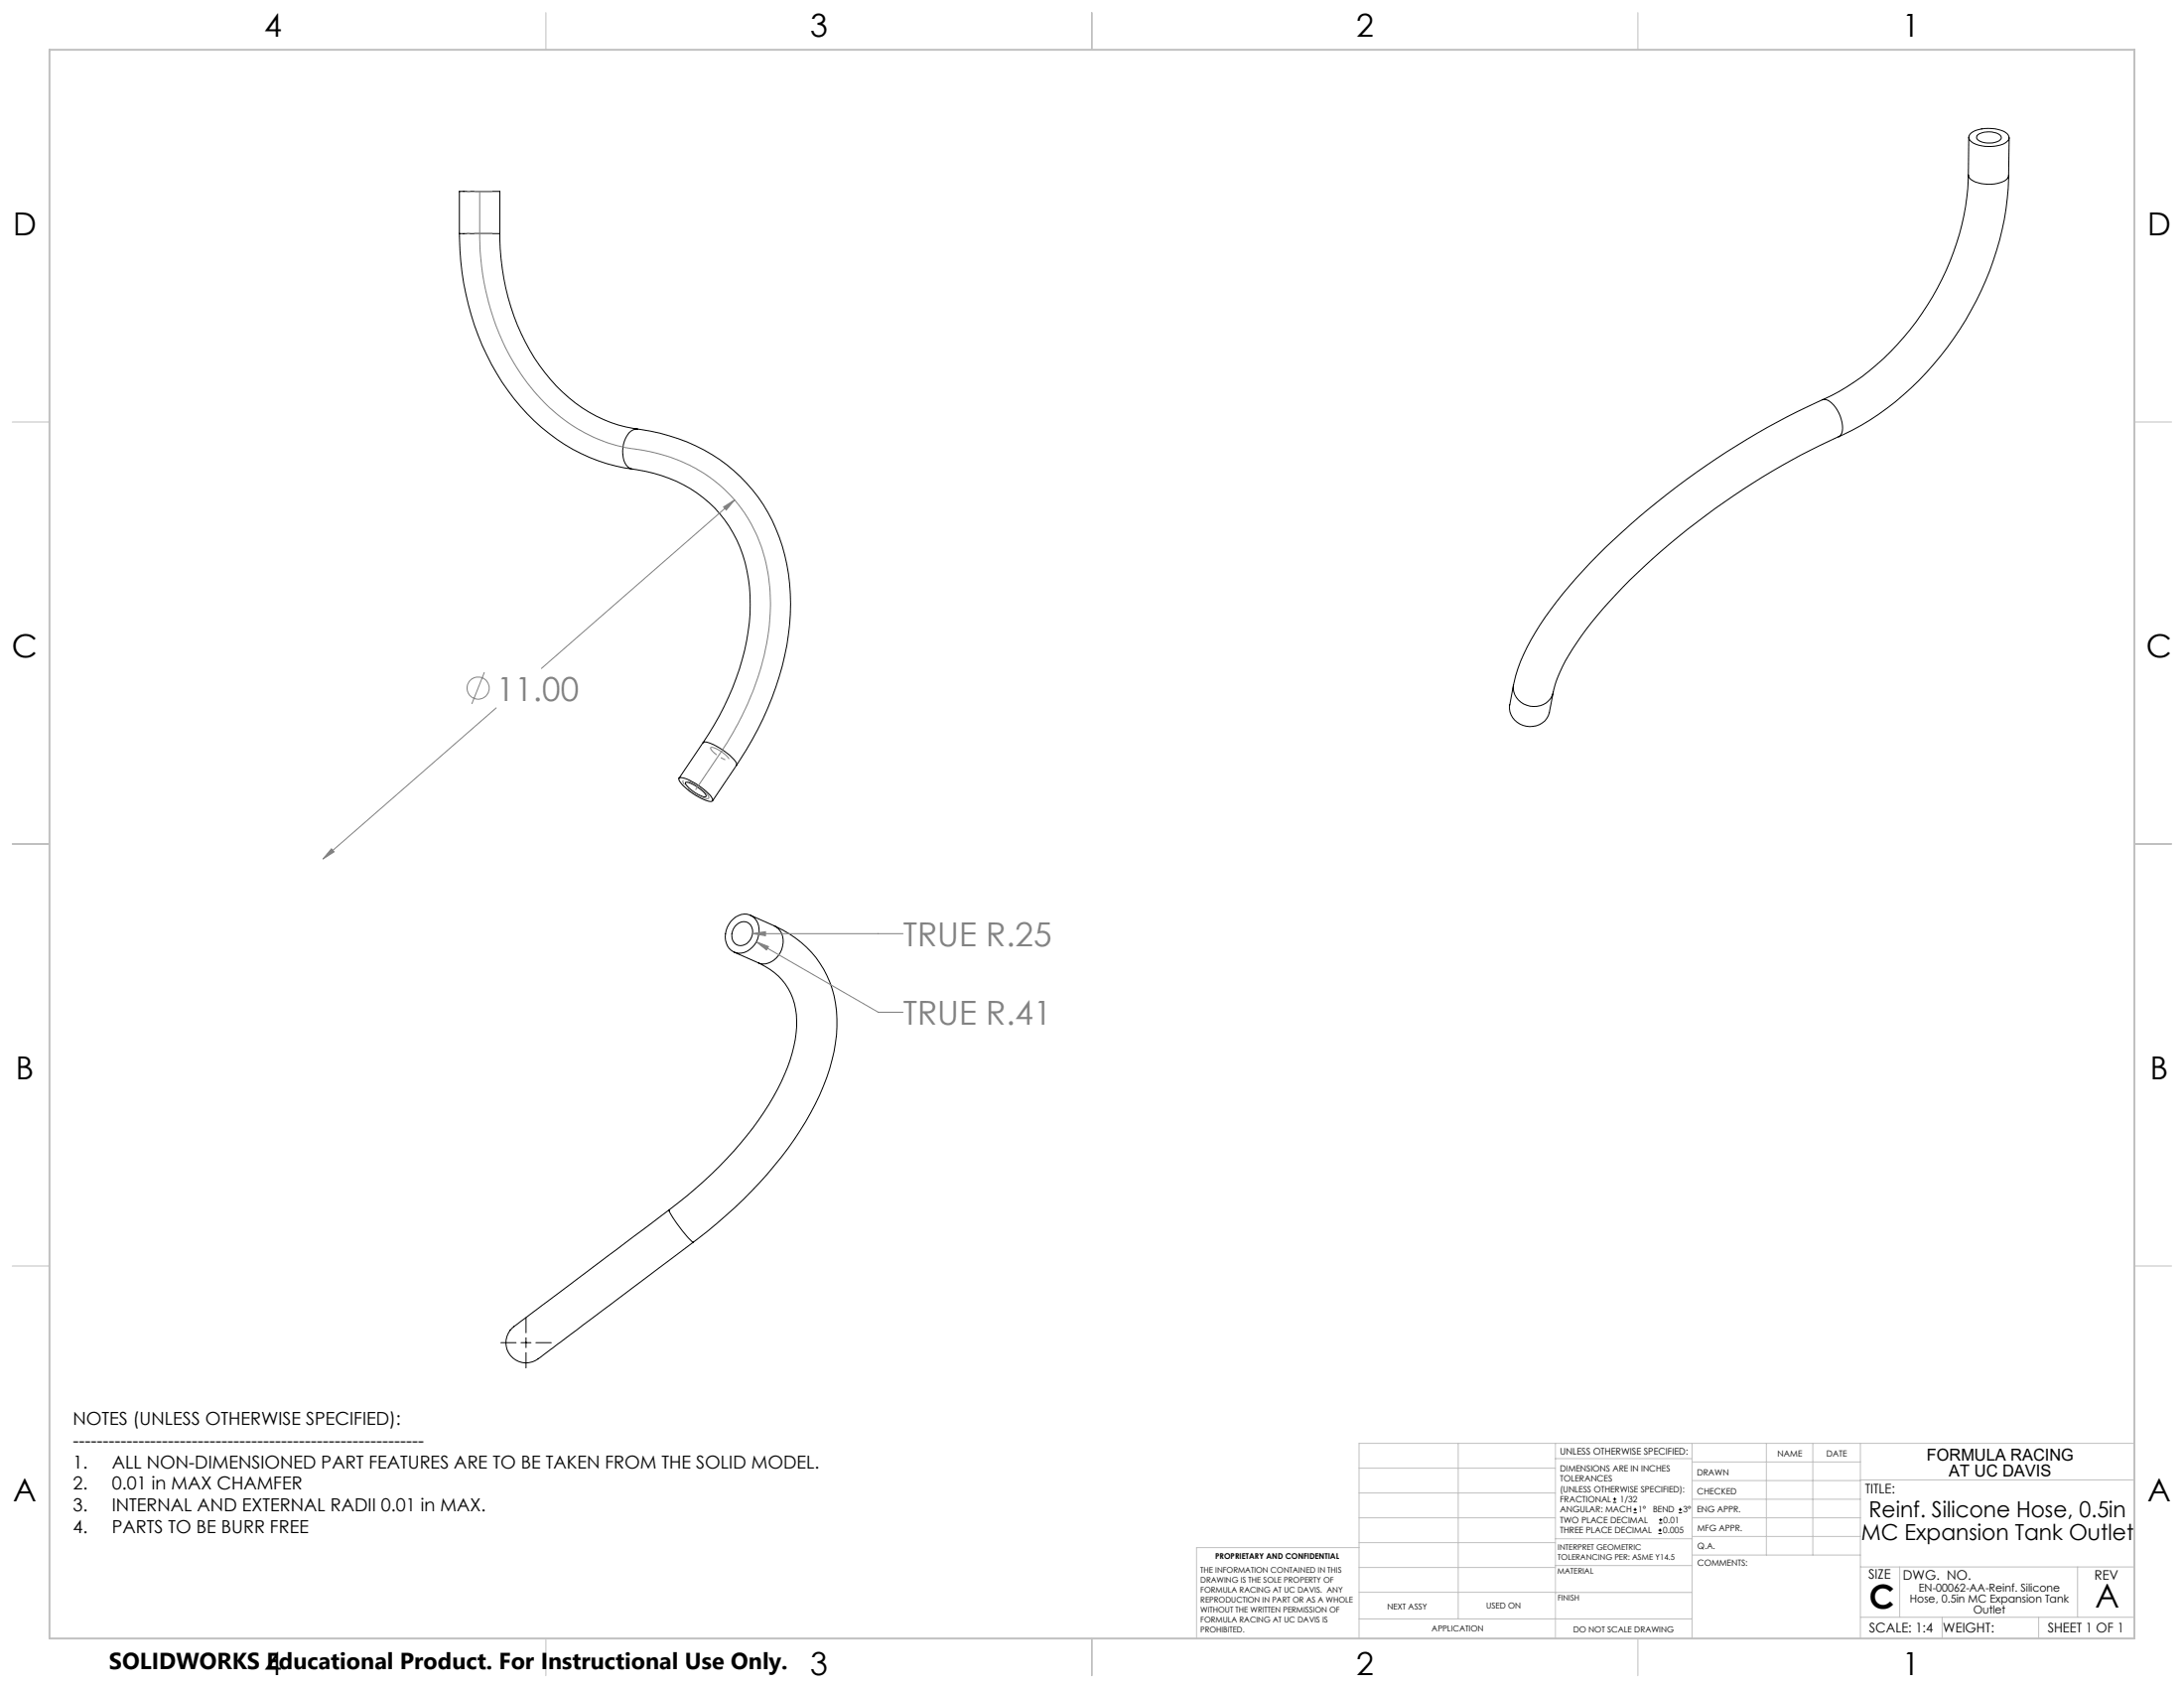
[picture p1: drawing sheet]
<svg xmlns="http://www.w3.org/2000/svg" width="559mm" height="432mm" viewBox="0 0 559 432" stroke-linecap="round" stroke-linejoin="round" font-family="sans-serif">
<g fill="none" stroke="#000" stroke-width=".25">
<path d="M503.7 35.1l-.1 9.7M504 34.3a8.4 8.4 0 0 1 8-1 2.03 2.03 0 0 1 1.9 2.5 6.3 6.3 0 0 1-5.3 1.7 5.4 5.4 0 0 1-4.8-2v-.8zM506.1 34.4a5.3 5.3 0 0 1 5.9 .4 1.33 1.33 0 0 1-1.5 1.6 4.6 4.6 0 0 1-4.8-1.1l.1-.6zM514.1 35.2l-.2 9.7M117.5 59.8a67.6 67.6 0 0 0 15.7 44.2 45.6 45.6 0 0 0 28.6 16M117.5 59.8v-10.8h10.4v10.8M117.5 59.8h10.4M127.9 59.8a56.6 56.6 0 0 0 14.4 38.9 35 35 0 0 0 20.8 11M503.6 44.8a68.1 68.1 0 0 1-23.5 48.5 53.8 53.8 0 0 1-13.8 9M503.6 44.8a2.7 2.7 0 0 0 2.5 1.9 8.7 8.7 0 0 0 7.4-.9l.4-.9M513.9 44.9a77.4 77.4 0 0 1-21 50.4 69 69 0 0 1-22.5 16.4M161.8 120a33.9 33.9 0 0 1 24.7 14.6 38.7 38.7 0 0 1 4.9 27 68.9 68.9 0 0 1-11.5 28.4"/>
<path d="M163.1 109.7a44.1 44.1 0 0 1 32.2 19.3 49 49 0 0 1 6.4 33.4 79.4 79.4 0 0 1-13.2 33.4M163.1 109.7a3.6 3.6 0 0 0-3.3 3.1 6.9 6.9 0 0 0 .9 6.7l1.1 .5M466.3 102.3a197.1 197.1 0 0 0-63.1 45.7 72.7 72.7 0 0 0-14.8 23 58.5 58.5 0 0 0-2.1 9.3 5.2 5.2 0 0 0 2.7 5 5.2 5.2 0 0 0 5.6-.4 4.4 4.4 0 0 0 1.8-2.7l1-5.1M466.3 102.3a2.71 2.71 0 0 1 2.8 1.3 8.7 8.7 0 0 1 2.1 7.2l-.8 .9M470.4 111.7a185.2 185.2 0 0 0-60.3 44.1 62.4 62.4 0 0 0-12 18.5l-.7 2.8M387.2 175.2a5.3 5.3 0 0 0 3.5 5.3 5.3 5.3 0 0 0 6-1.8l.7-1.6M173.7 199.1a3.1 3.1 0 0 1 2.7 .5 14.2 14.2 0 0 1 6 4.9l-.2 .4a6.7 6.7 0 0 1-4.3-1.5 10.8 10.8 0 0 1-4.2-4.1zM179.9 190a2.79 2.79 0 0 1 2.6 .5 14.5 14.5 0 0 1 6 4.9v.4M179.9 190l-6.2 9.1M188.5 195.8l-6.2 9.1M175.4 200.2a4.6 4.6 0 0 1 3.5 1.4l1.3 1.2 .5 .6-.1 .4a7.4 7.4 0 0 1-4.6-2.5 1.08 1.08 0 0 1-.6-1.1zM187 235.7a3.9 3.9 0 0 1 6.9 .3 5.7 5.7 0 0 1-4.9 7.8 4.2 4.2 0 0 1-3.2-5.8z"/>
<path d="M188.1 237a2.47 2.47 0 0 1 3.2-1 2.47 2.47 0 0 1 1.2 3.2 2.83 2.83 0 0 1-4.6 2 3.4 3.4 0 0 1 .2-4.2zM192 234.1l6.2 2.8M198.2 236.9a26.1 26.1 0 0 1 15.9 25.8 53.3 53.3 0 0 1-9.4 26.5 113.3 113.3 0 0 1-27.3 28.5M198.2 236.9a4.8 4.8 0 0 1 1.5 6.7 4.7 4.7 0 0 1-5.7 2.7M187.8 243.6l6.2 2.7M194 246.3a15.9 15.9 0 0 1 9.8 16.3 44.9 44.9 0 0 1-8.3 21.9 102.5 102.5 0 0 1-24.3 25M171.2 309.5l-38.2 28.7a8.3 8.3 0 0 0-3.3 3.6 5.2 5.2 0 0 0 2.2 6.1 5.2 5.2 0 0 0 6.4-.7l39.1-29.5M171.2 309.5a20.7 20.7 0 0 0 4.4 6.6l1.5 1.5 .3 .1M134.6 337v3.9M128.2 343.5h3.8M133.3 343.5h2.6M134.6 342.2v2.5"/>
<path d="M134.6 346v3.9M137.1 343.5h3.9M412.7 384.3h.9M412.7 383.5h.9M413.1 383.1v.8M418 387h.8M418 386.2h.8M418.4 385.7v.9M424.3 392.3h.9M424.3 391.4h.9M424.5 389.6h.8M424.5 388.8h.8"/>
<path d="M424.7 391v.9M424.9 388.4v.8M429.5 387h.9M429.5 386.2h.9M429.9 385.7v.9"/>
</g>
<g fill="none" stroke="#808080" stroke-width=".25">
<path d="M122.7 49v10.8a61.4 61.4 0 0 0 16.6 43.2 41.3 41.3 0 0 0 25.9 12.3 37.3 37.3 0 0 1 29.8 25.2 53.4 53.4 0 0 1-1.7 34.4 80.8 80.8 0 0 1-9.2 18l-6.1 9.1M185.1 129.7l2.9-1.8-2.2 2.6zM188 127.9l-49.5 43.1M123.9 172l-3.2 8.1M127 181.1l-44.3 38.6M84.8 217.1l.7 .8-2.8 1.8zM192.6 238.8l3.3-.5v1.1zM192.6 238.8h38.5M193.5 240.9l3.1 1.2-.5 .9zM193.5 240.9l31.2 18h6.4"/>
<circle cx="122.3" cy="176" r="2.83"/>
</g>
<path d="M125.8 59.7h-6.3h6.5h-.2" fill="none" stroke="#808080" stroke-width=".25" stroke-dasharray="15.2 1.3 1.3 1.3" stroke-dashoffset="10.7" stroke-linecap="butt"/>
<path d="M125.8 48.9h-6.2h6.3h-.1" fill="none" stroke="#808080" stroke-width=".25" stroke-dasharray="15.2 1.3 1.3 1.3" stroke-dashoffset="10.8" stroke-linecap="butt"/>
<path d="M183.4 191.6l1.2 .7a3.4 3.4 0 0 1 1.9 2.1 6.4 6.4 0 0 1-4.2-2.2l-.4-.6v-.4l1.5 .4" fill="none" stroke="#808080" stroke-width=".25" stroke-dasharray="15.2 1.3 1.3 1.3" stroke-dashoffset="11.1" stroke-linecap="butt"/>
<path d="M181.3 203.7a10.7 10.7 0 0 0-6.4-4.1l-.1 .1a2.12 2.12 0 0 0 1.2 1.9l1.8 1.3a4.9 4.9 0 0 0 3.5 1.3v-.5" fill="none" stroke="#808080" stroke-width=".25" stroke-dasharray="15.2 1.3 1.3 1.3" stroke-dashoffset="8.7" stroke-linecap="butt"/>
<g fill="none" stroke="#c0c0c0" stroke-width=".25">
<path d="M139.7 3.2v9.5M279.4 3.2v9.5M419.1 3.2v9.5M3.1 107.9h9.6M546.1 107.9h9.5M3.1 215.9h9.6M546.1 215.9h9.5M3.1 323.8h9.6M546.1 323.8h9.5M347.7 375.6h50.3M373.1 369.2v44.9M398 369.2v49.9"/>
<path d="M398 373.1h34.9M432.9 369.2v49.9M432.9 378.7h43.1M432.9 374h43.1M451.9 369.2v28.6M463.8 369.2v28.6M476 369.2v49.9M476 378.6h70.1M546.1 369.2h-198.4v49.9M347.7 394.6h50.3M347.7 388.3h50.3M347.7 381.9h50.3"/>
<path d="M347.7 395.9h-41.6v23.2M398 393.6h35M432.9 383.5h43.1M432.9 388.3h43.1M432.9 393h43.1M433 397.8h43M139.7 419.1v9.6M279.4 419.1v9.6M347.7 414.1h85.2M347.7 401h50.3M347.7 407.3h50.3M398 407.4h34.9"/>
<path d="M398 400.5h35M419.1 419.1v9.6M476 413.7h70.1M476 400.8h70.1M486.1 400.8v12.9M496.9 413.7v5.4M521.6 413.7v5.4M531.6 400.8v12.9"/>
</g>
<path d="M12.7 12.7h533.4v406.4h-533.4z" fill="none" stroke="#c0c0c0" stroke-width=".5"/>
<path d="M192.6 238.8l3.3 .6v-1.1zM193.5 240.9l2.6 2.1 .5-.9zM185.1 129.7l.7 .8 2.2-2.6zM84.8 217.1l-2.1 2.6 2.8-1.8z" fill="#808080"/>
<g font-size="8.5" fill="#808080">
<text x="127" y="179.2">11.00</text>
<text x="231.1" y="242">TRUE R.25</text>
<text x="231.1" y="262.1">TRUE R.41</text>
</g>
<g font-size="8.5">
<text x="478.3" y="411.4">C</text>
<text x="536.1" y="411.3">A</text>
</g>
<g font-size="8.1">
<text x="67.6" y="9.3">4</text>
<text x="207.3" y="9.3">3</text>
<text x="347" y="9.3">2</text>
<text x="486.7" y="9.3">1</text>
<text x="3.3" y="60.1">D</text>
<text x="549.4" y="60.1">D</text>
<text x="3" y="168">C</text>
<text x="549.1" y="168">C</text>
<text x="4" y="276">B</text>
<text x="550.1" y="276">B</text>
<text x="3.3" y="383.9">A</text>
<text x="549.4" y="383.9">A</text>
<text x="67.6" y="428.4">4</text>
<text x="207.3" y="428.4">3</text>
<text x="347" y="428.4">2</text>
<text x="486.7" y="428.4">1</text>
</g>
<text font-size="5.9" x="27.9" y="427">SOLIDWORKS Educational Product. For Instructional Use Only.</text>
<g font-size="5.6">
<text x="478.2" y="388.2">Reinf. Silicone Hose, 0.5in</text>
<text x="476.2" y="393.9">MC Expansion Tank Outlet</text>
</g>
<g font-size="4.6">
<text x="18.6" y="364.4">NOTES (UNLESS OTHERWISE SPECIFIED):</text>
<text x="18.6" y="370">-----------------------------------------------------------</text>
<text x="18.6" y="375.5">1.</text>
<text x="28.7" y="375.5">ALL NON-DIMENSIONED PART FEATURES ARE TO BE TAKEN FROM THE SOLID MODEL.</text>
<text x="18.6" y="381.1">2.</text>
<text x="28.7" y="381.1">0.01 in MAX CHAMFER</text>
<text x="18.6" y="386.7">3.</text>
<text x="28.7" y="386.7">INTERNAL AND EXTERNAL RADII 0.01 in MAX.</text>
<text x="18.6" y="392.3">4.</text>
<text x="28.7" y="392.3">PARTS TO BE BURR FREE</text>
</g>
<g font-size="4.2">
<text x="493" y="373.5">FORMULA RACING</text>
<text x="498.7" y="377.8">AT UC DAVIS</text>
</g>
<g font-size="3.4">
<text x="477.2" y="381.9">TITLE:</text>
<text x="478.1" y="404">SIZE</text>
<text x="486.9" y="404">DWG. NO.</text>
<text x="535.9" y="404.1">REV</text>
<text x="478.2" y="417.6">SCALE: 1:4</text>
<text x="497.1" y="417.7">WEIGHT:</text>
<text x="523.9" y="417.6">SHEET 1 OF 1</text>
</g>
<g font-size="2.8">
<text x="490.9" y="407.2">EN-00062-AA-Reinf. Silicone</text>
<text x="488.7" y="410">Hose, 0.5in MC Expansion Tank</text>
<text x="504.9" y="412.9">Outlet</text>
</g>
<text font-size="2.4" x="399.2" y="372.1">UNLESS OTHERWISE SPECIFIED:</text>
<g font-size="2.2">
<text x="399.2" y="376.4">DIMENSIONS ARE IN INCHES</text>
<text x="434.2" y="377.3">DRAWN</text>
<text x="454.8" y="372.5">NAME</text>
<text x="467.3" y="372.6">DATE</text>
<text x="399.2" y="379">TOLERANCES</text>
<text x="399.2" y="381.7">(UNLESS OTHERWISE SPECIFIED):</text>
<text x="434.3" y="382.2">CHECKED</text>
<text x="399.2" y="389.6">TWO PLACE DECIMAL</text>
<text x="399.2" y="384.3">FRACTIONAL</text>
<text x="399.2" y="387">ANGULAR: MACH</text>
<text x="414.5" y="384.3">1/32</text>
<text x="419.1" y="387">1°</text>
<text x="422.9" y="387">BEND</text>
<text x="425.6" y="389.6">0.01</text>
<text x="430.6" y="387">3°</text>
<text x="434.2" y="386.9">ENG APPR.</text>
<text x="399.2" y="392.3">THREE PLACE DECIMAL</text>
<text x="425.5" y="392.3">0.005</text>
<text x="434.3" y="391.6">MFG APPR.</text>
<text x="434.3" y="396.3">Q.A.</text>
<text x="434.3" y="400.5">COMMENTS:</text>
</g>
<g font-size="2.1">
<text x="354.9" y="411.6">NEXT ASSY</text>
<text x="380.3" y="411.6">USED ON</text>
<text x="366.3" y="417.4">APPLICATION</text>
<text x="402.5" y="417.5">DO NOT SCALE DRAWING</text>
</g>
<g font-size="2">
<text x="310.9" y="398.8">PROPRIETARY AND CONFIDENTIAL</text>
<text x="398.6" y="396.5">INTERPRET GEOMETRIC</text>
<text x="398.6" y="399">TOLERANCING PER: ASME Y14.5</text>
<text x="307.2" y="402.4">THE INFORMATION CONTAINED IN THIS</text>
<text x="307.2" y="404.9">DRAWING IS THE SOLE PROPERTY OF</text>
<text x="307.2" y="407.5">FORMULA RACING AT UC DAVIS. ANY</text>
<text x="398.5" y="402.6">MATERIAL</text>
<text x="307.2" y="410">REPRODUCTION IN PART OR AS A WHOLE</text>
<text x="307.2" y="412.5">WITHOUT THE WRITTEN PERMISSION OF</text>
<text x="398.5" y="409.4">FINISH</text>
<text x="307.2" y="415">FORMULA RACING AT UC DAVIS IS</text>
<text x="307.2" y="417.6">PROHIBITED.</text>
</g>
</svg>
